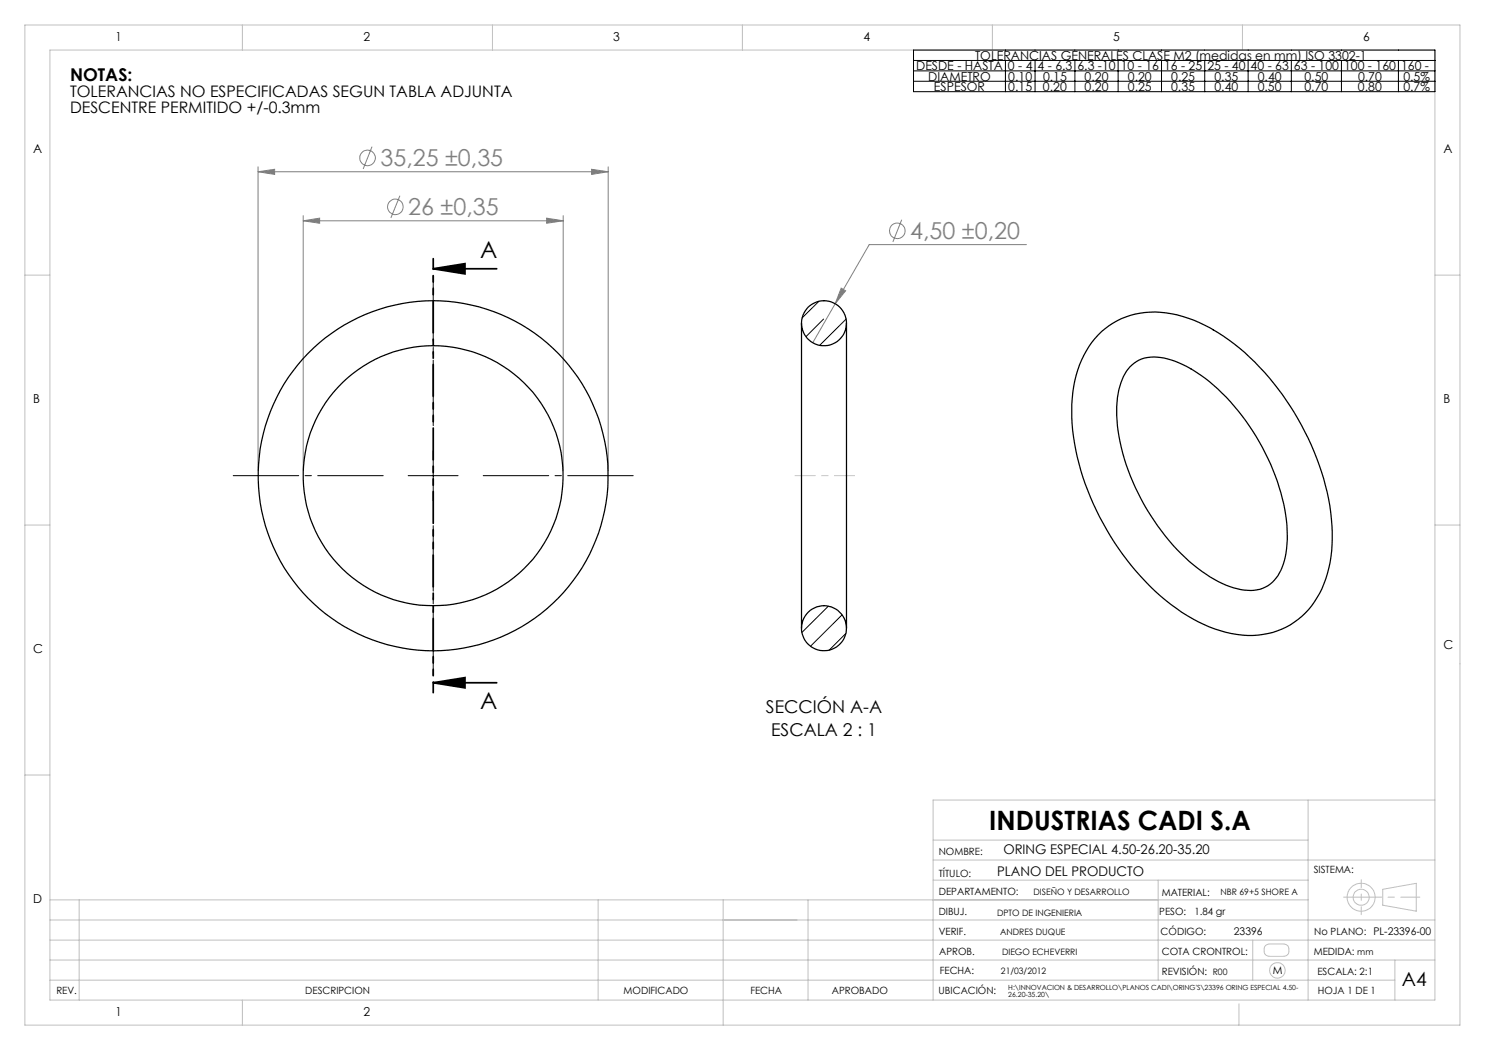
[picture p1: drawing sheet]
<svg xmlns="http://www.w3.org/2000/svg" width="297mm" height="210mm" viewBox="0 0 297 210" stroke-linecap="round" stroke-linejoin="round" font-family="sans-serif">
<g fill="none" stroke="#c0c0c0" stroke-width=".2">
<path d="M5 5h287v200h-287zM10 10h277v190h-277zM48.5 5v5M98.5 5v5M148.5 5v5M198.5 5v5M248.5 5v5M5 55h5M287 55h5M5 105h5M287 105h5M5 155h5"/>
<path d="M10 180h251.6M15.8 180v20M119.6 180v20M144.6 180v25M161.6 180v20M186.6 176h75M186.6 172h100.4M186.6 168h75M231.6 176v20M261.6 160v40M276.5 177.9l6.7-1.2v5.5l-6.7-1.2zM287 160h-100.4v40"/>
<path d="M10 184h277M10 188h277M10 196h269M10 192h277M250.5 188v8M253.2 189l.6-.2h3.1a.97 .97 0 0 1 .9 1 1.13 1.13 0 0 1-.6 1.4h-3.5a.97 .97 0 0 1-.9-1l.1-.8zM279 192v8M48.5 200v5M247.8 200.8v4.2"/>
<circle cx="272.2" cy="179.5" r="1.6"/>
<circle cx="272.2" cy="179.5" r="2.8"/>
<circle cx="255.5" cy="194.1" r="1.56"/>
</g>
<path d="M268.7 179.4h15.3" fill="none" stroke="#c0c0c0" stroke-width=".2" stroke-dasharray="15.2 1.3 1.3 1.3" stroke-dashoffset="7.6"/>
<path d="M272.2 175.9v7" fill="none" stroke="#c0c0c0" stroke-width=".2" stroke-dasharray="15.2 1.3 1.3 1.3" stroke-dashoffset="13.6"/>
<g fill="none" stroke="#808080" stroke-width=".2">
<path d="M51.6 34.4l3.3-.5v1zM51.6 33.4v60.7M51.6 34.4h70M74.4 29.3l-1.8 4.5M80 39.1l-1.8 4.5M118.3 33.9l3.3 .5-3.3 .5zM121.6 33.4v60.7M60.6 44.2l3.3-.6v1.1zM60.6 43.1v51M60.6 44.2h52M109.3 43.6l3.3 .6-3.3 .5zM112.6 43.1v51"/>
<path d="M168.2 57.6l.9 .6-2.1 2.5zM180.3 43.9l-1.7 4.5M205.3 48.9h-31.5l-11.2 19.6"/>
<circle cx="73.5" cy="31.6" r="1.56"/>
<circle cx="79.1" cy="41.4" r="1.55"/>
<circle cx="179.5" cy="46.2" r="1.55"/>
</g>
<path d="M86.6 53.8h12.7M86.6 53.8l6.4-1.1v2.1zM86.6 136.6h12.7M86.6 136.6l6.4-1.1v2.1z" fill="none" stroke="#000" stroke-width=".35"/>
<g fill="none" stroke="#000" stroke-width=".2">
<path d="M182.7 10h104.3v8.3h-104.3zM182.7 12.1h104.3M182.7 14.2h104.3M182.7 16.3h104.3M201.1 12.1v6.2M207 12.1v6.2M215 12.1v6.2M223.6 12.1v6.2M232.3 12.1v6.2M240.9 12.1v6.2M249.6 12.1v6.2M258.3 12.1v6.2"/>
<path d="M268.3 12.1v6.2M279.7 12.1v6.2M81.6 95.1h10M86.6 90.2v9.9"/>
</g>
<path d="M76.6 95.1h-30M86.6 85.1v-30M96.6 95.1h30M86.6 105.1v30" fill="none" stroke="#000" stroke-width=".2" stroke-dasharray="15.2 1.3 1.3 1.3" stroke-dashoffset="2.1"/>
<path d="M86.6 51.7v86.8" fill="none" stroke="#000" stroke-width=".35" stroke-dasharray="6.3 1.3 1.3 1.3 1.3 1.3" stroke-dashoffset="4.2"/>
<path d="M159 95.1h11.9" fill="none" stroke="#c0c0c0" stroke-width=".2" stroke-dasharray="15.2 1.3 1.3 1.3" stroke-dashoffset="11.2"/>
<path d="M86.6 53.8l6.4-1.1v2.1zM86.6 136.6l6.4-1.1v2.1z" fill="#000"/>
<path d="M60.6 44.2l3.3-.6v1.1zM109.3 43.6l3.3 .6-3.3 .5zM51.6 34.4l3.3-.5v1zM118.3 33.9l3.3 .5-3.3 .5zM168.2 57.6l-1.2 3.1 2.1-2.5z" fill="#808080"/>
<g fill="none" stroke="#000" stroke-width=".25">
<path d="M160.3 64.7v61M169.3 64.7v61M219.6 67a16 16 0 0 1 15.8-4 34.9 34.9 0 0 1 16.5 10.4 53.4 53.4 0 0 1 14.4 30.3 24.8 24.8 0 0 1-3.4 16.7 15.8 15.8 0 0 1-17.7 6.1 35.3 35.3 0 0 1-17.1-11.2 53.2 53.2 0 0 1-13.7-30.6 24.1 24.1 0 0 1 4-16.2zM226 73.4a6.8 6.8 0 0 1 6.8-1.8 25.7 25.7 0 0 1 12.5 7.8 45 45 0 0 1 12.1 25.7 16.9 16.9 0 0 1-1.8 10 6.7 6.7 0 0 1-7.4 2.8 24.5 24.5 0 0 1-12.1-7.2 44.2 44.2 0 0 1-12.8-27.5 14 14 0 0 1 2.7-9.8z"/>
<circle cx="164.8" cy="64.6" r="4.5"/>
<circle cx="86.6" cy="95.2" r="35"/>
<circle cx="86.6" cy="95.1" r="26"/>
<circle cx="164.8" cy="125.6" r="4.5"/>
</g>
<path d="M163.8 60.3l-3.4 3.3M164.7 63.8l-3.5 3.5M169.2 63.8l-5.3 5.3M165.7 121.2l-5.3 5.3M168.4 123l-6.3 6.2M169.2 126.7l-3.4 3.3" fill="none" stroke="#000" stroke-width=".2"/>
<text font-size="5.3" x="197.8" y="166">INDUSTRIAS CADI S.A</text>
<g font-size="4.7" fill="#808080">
<text x="76.1" y="33.3">35,25 ±0,35</text>
<text x="81.7" y="43.1">26 ±0,35</text>
<text x="182" y="47.9">4,50 ±0,20</text>
</g>
<g font-size="4.7">
<text x="96" y="51.7">A</text>
<text x="96" y="141.9">A</text>
</g>
<text font-size="3.9" x="280.4" y="197.2">A4</text>
<g font-size="3.5">
<text x="14" y="16.2">NOTAS:</text>
<text x="153.2" y="142.6">SECCIÓN A-A</text>
<text x="154.2" y="147.2">ESCALA 2 : 1</text>
</g>
<g font-size="3.2">
<text x="14" y="19.4">TOLERANCIAS NO ESPECIFICADAS SEGUN TABLA ADJUNTA</text>
<text x="14" y="22.6">DESCENTRE PERMITIDO +/-0.3mm</text>
</g>
<g font-size="2.7">
<text x="200.7" y="170.9">ORING ESPECIAL 4.50-26.20-35.20</text>
<text x="199.4" y="175.3">PLANO DEL PRODUCTO</text>
</g>
<g font-size="2.5">
<text x="23.1" y="8.2">1</text>
<text x="72.7" y="8.2">2</text>
<text x="122.7" y="8.2">3</text>
<text x="172.7" y="8.2">4</text>
<text x="195" y="12">TOLERANCIAS GENERALES CLASE M2 (medidas en mm) ISO 3302-1</text>
<text x="222.7" y="8.2">5</text>
<text x="272.7" y="8.2">6</text>
<text x="183.2" y="14.1">DESDE - HASTA</text>
<text x="185.7" y="16.1">DIAMETRO</text>
<text x="201.6" y="14.1">0 - 4</text>
<text x="201.7" y="16.1">0.10</text>
<text x="207.5" y="14.1">4 - 6.3</text>
<text x="208.6" y="16.1">0.15</text>
<text x="215.5" y="14.1">6.3 -10</text>
<text x="216.9" y="16.1">0.20</text>
<text x="224.2" y="14.1">10 - 16</text>
<text x="225.6" y="16.1">0.20</text>
<text x="232.8" y="14.1">16 - 25</text>
<text x="234.2" y="16.1">0.25</text>
<text x="241.5" y="14.1">25 - 40</text>
<text x="242.9" y="16.1">0.35</text>
<text x="250.1" y="14.1">40 - 63</text>
<text x="251.6" y="16.1">0.40</text>
<text x="258.8" y="14.1">63 - 100</text>
<text x="260.9" y="16.1">0.50</text>
<text x="268.8" y="14.1">100 - 160</text>
<text x="271.6" y="16.1">0.70</text>
<text x="280.2" y="14.1">160 -</text>
<text x="280.7" y="16.1">0.5%</text>
<text x="186.8" y="18.2">ESPESOR</text>
<text x="201.7" y="18.2">0.15</text>
<text x="208.6" y="18.2">0.20</text>
<text x="216.9" y="18.2">0.20</text>
<text x="225.6" y="18.2">0.25</text>
<text x="234.2" y="18.2">0.35</text>
<text x="242.9" y="18.2">0.40</text>
<text x="251.5" y="18.2">0.50</text>
<text x="260.9" y="18.2">0.70</text>
<text x="271.6" y="18.2">0.80</text>
<text x="280.7" y="18.2">0.7%</text>
<text x="6.7" y="30.7">A</text>
<text x="288.7" y="30.7">A</text>
<text x="6.7" y="80.7">B</text>
<text x="288.7" y="80.7">B</text>
<text x="6.7" y="130.7">C</text>
<text x="288.7" y="129.7">C</text>
<text x="6.7" y="180.7">D</text>
<text x="23.1" y="203.2">1</text>
<text x="72.7" y="203.2">2</text>
</g>
<g font-size="2.1">
<text x="246.8" y="186.9">23396</text>
<text x="254.5" y="194.8">M</text>
</g>
<g font-size="2">
<text x="187.8" y="170.9">NOMBRE:</text>
<text x="187.8" y="179">DEPARTAMENTO:</text>
<text x="187.8" y="175.4">TÍTULO:</text>
<text x="232.3" y="179.2">MATERIAL:</text>
<text x="262.7" y="174.5">SISTEMA:</text>
<text x="187.8" y="183.1">DIBUJ.</text>
<text x="231.9" y="183.1">PESO:</text>
<text x="238.9" y="183.1">1.84 gr</text>
<text x="187.8" y="186.9">VERIF.</text>
<text x="187.8" y="191">APROB.</text>
<text x="232.1" y="186.9">CÓDIGO:</text>
<text x="232.4" y="191">COTA CRONTROL:</text>
<text x="262.8" y="190.9">MEDIDA:</text>
<text x="262.9" y="186.9">No PLANO: PL-23396-00</text>
<text x="188" y="194.8">FECHA:</text>
<text x="232.4" y="194.9">REVISIÓN:</text>
<text x="263.5" y="194.9">ESCALA: 2:1</text>
<text x="11.3" y="198.9">REV.</text>
<text x="61.1" y="198.9">DESCRIPCION</text>
<text x="124.7" y="198.9">MODIFICADO</text>
<text x="150.1" y="198.9">FECHA</text>
<text x="166.4" y="198.9">APROBADO</text>
<text x="187.7" y="198.8">UBICACIÓN:</text>
<text x="263.6" y="198.8">HOJA 1 DE 1</text>
</g>
<g font-size="1.8">
<text x="206.7" y="179.1">DISEÑO Y DESARROLLO</text>
<text x="244.1" y="179">NBR 69+5 SHORE A</text>
<text x="199.4" y="183.1">DPTO DE INGENIERIA</text>
<text x="200" y="186.9">ANDRES DUQUE</text>
<text x="200.4" y="191.1">DIEGO ECHEVERRI</text>
<text x="271.5" y="190.9">mm</text>
<text x="200.2" y="194.8">21/03/2012</text>
<text x="242.5" y="195">R00</text>
</g>
<g font-size="1.4">
<text x="201.7" y="198">H:\INNOVACION &amp; DESARROLLO\PLANOS CADI\ORING'S\23396 ORING ESPECIAL 4.50-</text>
<text x="201.7" y="199.4">26.20-35.20\</text>
</g>
</svg>
